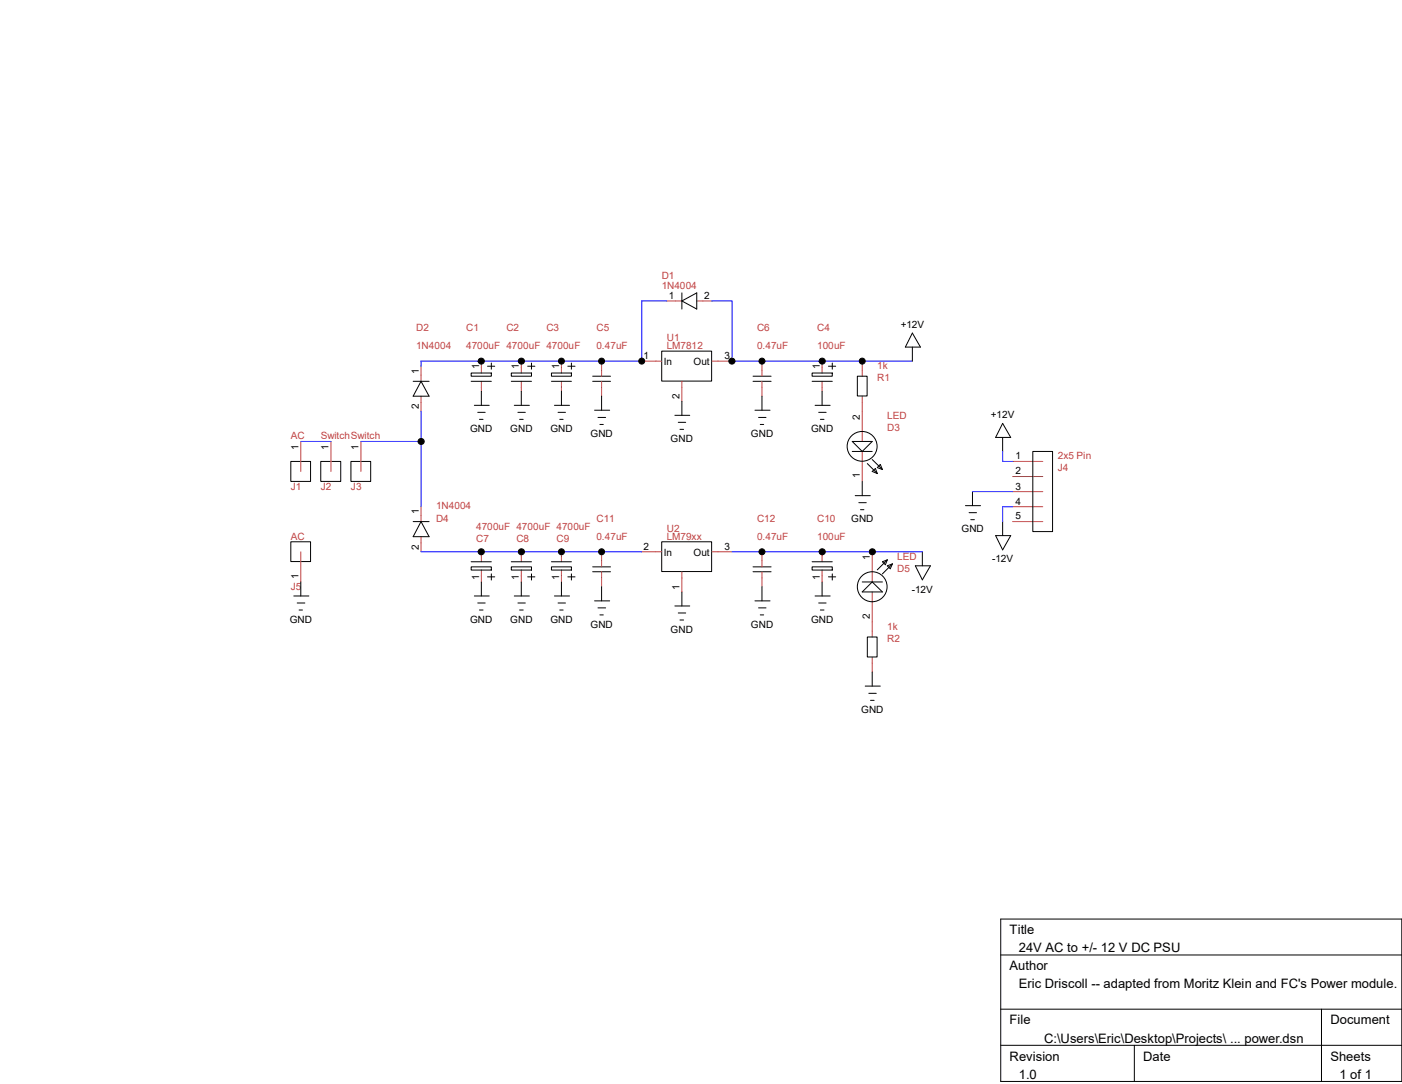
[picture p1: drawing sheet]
<svg xmlns="http://www.w3.org/2000/svg" width="279mm" height="216mm" viewBox="0 0 279 216" stroke-linecap="round" stroke-linejoin="round" font-family="sans-serif">
<g fill="none" stroke="#000" stroke-width=".2">
<path d="M135.9 58.3v3.3M135.9 59.9l3-1.6v3.3zM82.3 75.9h3.2M83.9 75.9l1.6 3h-3.2zM93.9 74.3h4v.6h-4zM93.9 75.9h4M95.9 77.9v2.8M97.2 72.9h1.4M97.9 72.3v1.2M101.9 74.3h4v.6h-4zM101.9 75.9h4M103.9 77.9v2.8"/>
<path d="M105.2 72.9h1.4M105.9 72.3v1.2M109.9 74.3h4v.6h-4zM109.9 75.9h4M111.9 77.9v2.8M113.2 72.9h1.4M113.9 72.3v1.2M118.1 75.9h3.6M118.1 74.9h3.6M119.9 78.9v2.8M131.9 69.9h9.9v6h-9.9zM135.9 79.9v2.8"/>
<path d="M150.1 75.9h3.6M150.1 74.9h3.6M151.8 78.9v2.8M161.8 74.3h4.1v.6h-4.1zM161.8 75.9h4.1M163.8 77.9v2.8M165.1 72.9h1.4M165.9 72.3v1.2M170.9 74.9h1.9v4h-1.9zM181.8 66.3l1.6 2.8h-3zM181.8 69.1v2.8M58 91.9h3.9v4h-3.9z"/>
<path d="M63.9 91.9h4v4h-4zM69.9 91.9h4v4h-4zM94.5 80.7h3M95.2 82.1h1.5M95.5 83.5h.8M102.5 80.7h3M103.2 82.1h1.5M103.5 83.5h.8M110.5 80.7h3M111.2 82.1h1.5M111.5 83.5h.7M118.5 81.7h3"/>
<path d="M119.2 83.1h1.5M119.5 84.5h.7M134.5 82.7h3M135.2 84.1h1.5M135.5 85.5h.7M150.5 81.7h3M151.2 83.1h1.5M151.5 84.5h.7M162.4 80.7h3M163.2 82.1h1.4M163.5 83.5h.7M169.8 87.9h4l-2 2z"/>
<path d="M169.8 89.9h4M170.4 98.7h3M171.8 95.9v2.8M172.8 92.3l2 2M173.8 91.5l2.1 2M173.8 93.9l.7-.6 .3 1zM175.4 92.5l.5 1-1.1-.4zM193.8 97.9v2.8M199.8 84.3l1.6 2.8h-3zM199.8 87.1v2.8M205.8 89.9h4v16h-4zM58 107.9h3.9v3.9h-3.9z"/>
<path d="M58.5 118.7h3.1M59.9 115.9v2.8M82.3 103.9h3.2M83.9 103.9l1.6 3h-3.2zM93.9 112.9h4v.6h-4zM93.9 111.9h4M94.5 118.7h3M95.9 115.9v2.8M97.2 114.9h1.4M97.9 114.3v1.2M101.9 112.9h4v.6h-4zM101.9 111.9h4"/>
<path d="M102.5 118.7h3M103.9 115.9v2.8M105.2 114.9h1.4M105.9 114.3v1.2M109.9 112.9h4v.6h-4zM109.9 111.9h4M110.5 118.7h3M111.9 115.9v2.8M113.2 114.9h1.4M113.9 114.3v1.2M118.1 113.9h3.6M118.1 112.9h3.6"/>
<path d="M118.5 119.7h3M119.9 116.9v2.8M131.9 107.9h9.9v5.9h-9.9zM135.9 117.9v2.8M150.1 113.9h3.6M150.1 112.9h3.6M150.5 119.7h3M151.8 116.9v2.8M161.8 112.9h4.1v.6h-4.1zM161.8 111.9h4.1M162.4 118.7h3M163.8 115.9v2.8"/>
<path d="M165.1 114.9h1.4M165.9 114.3v1.2M171.2 100.1h1.4M171.5 101.5h.7M171.8 115.9h4.1M173.8 115.9l2.1 2h-4.1zM175.9 111.9l.9-.4-.4 1zM176.8 112.7l1-.4-.4 1zM176.8 111.5l-2 2M177.8 112.3l-1.9 2M182.4 112.7h3l-1.6 2.8zM183.8 109.9v2.8"/>
<path d="M192.4 100.7h3M193.1 102.1h1.5M193.5 103.5h.7M198.4 106.7h3l-1.6 2.8zM199.8 103.9v2.8M59.2 120.1h1.5M59.6 121.5h.7M95.2 120.1h1.5M95.5 121.5h.8M103.2 120.1h1.5M103.5 121.5h.8M111.2 120.1h1.5"/>
<path d="M111.5 121.5h.7M119.2 121.1h1.5M119.5 122.5h.7M134.5 120.7h3M135.2 122.1h1.5M135.5 123.5h.7M151.2 121.1h1.5M151.5 122.5h.7M163.2 120.1h1.4M163.5 121.5h.7M172.4 136.7h3M172.8 126.9h2v4h-2z"/>
<path d="M173.1 138.1h1.5M173.5 139.5h.7M173.8 133.9v2.8M199.4 183h80v32.4h-80zM199.4 190.2h80M199.4 201h80M199.4 208.2h80M226.1 208.2v7.2M263.4 201v14.4"/>
<circle cx="171.8" cy="88.9" r="2.97"/>
<circle cx="173.8" cy="116.9" r="2.97"/>
</g>
<g fill="none" stroke="#c04040" stroke-width=".2">
<path d="M132.9 59.9h3M138.9 59.9h3M83.9 72.9v3M83.9 78.9v3M95.9 71.9v2.4M95.9 75.9v2M103.9 71.9v2.4M103.9 75.9v2M111.9 71.9v2.4M111.9 75.9v2M119.9 71.9v3M119.9 75.9v3"/>
<path d="M127.9 71.9h4M135.9 75.9v4M141.9 71.9h4M151.8 71.9v3M151.8 75.9v3M163.8 71.9v2.4M163.8 75.9v2M171.8 71.9v3M171.8 78.9v9M59.9 87.9v6M66 87.9v6M71.9 87.9v6"/>
<path d="M171.8 89.9v6M201.8 91.9h6M201.8 94.9h6M201.8 97.9h6M59.9 109.9v6M83.9 100.9v3M83.9 106.9v3M95.9 109.9v2M95.9 113.5v2.4M103.9 109.9v2M103.9 113.5v2.4M111.9 109.9v2"/>
<path d="M111.9 113.5v2.4M119.9 109.9v3M119.9 113.9v3M127.9 109.9h4M135.9 113.9v4M141.9 109.9h4M151.8 109.9v3M151.8 113.9v3M163.8 109.9v2M163.8 113.5v2.4M173.8 109.9v6M173.8 117.9v9"/>
<path d="M201.8 100.9h6M201.8 103.9h6M173.8 130.9v3"/>
</g>
<path d="M132.9 59.9h-5v12h-44v1M141.9 59.9h4v12h35.9M59.9 87.9h6.1M71.9 87.9h12M83.9 81.9v19M193.8 97.9h8M199.8 89.9v2h2M83.9 109.9h44M145.9 109.9h37.9M201.8 100.9h-2v3" fill="none" stroke="#00f" stroke-width=".2"/>
<g fill="#000" stroke="#000" stroke-width=".2">
<circle cx="95.9" cy="71.9" r=".61"/>
<circle cx="103.9" cy="71.9" r=".61"/>
<circle cx="111.9" cy="71.9" r=".59"/>
<circle cx="119.9" cy="71.9" r=".59"/>
<circle cx="127.9" cy="71.9" r=".59"/>
<circle cx="145.9" cy="71.9" r=".61"/>
<circle cx="151.8" cy="71.9" r=".59"/>
<circle cx="163.9" cy="71.9" r=".61"/>
<circle cx="171.8" cy="71.9" r=".59"/>
<circle cx="83.9" cy="87.9" r=".61"/>
<circle cx="95.9" cy="109.9" r=".61"/>
<circle cx="103.9" cy="109.9" r=".61"/>
<circle cx="111.9" cy="109.9" r=".59"/>
<circle cx="119.9" cy="109.9" r=".59"/>
<circle cx="151.8" cy="109.9" r=".59"/>
<circle cx="163.9" cy="109.9" r=".61"/>
<circle cx="173.9" cy="109.9" r=".61"/>
</g>
<g font-size="2.6">
<text x="201.2" y="186.1">Title</text>
<text x="203" y="189.7">24V AC to +/- 12 V DC PSU</text>
<text x="201.2" y="193.3">Author</text>
<text x="203" y="196.8">Eric Driscoll -- adapted from Moritz Klein and FC's Power module.</text>
<text x="201.2" y="204">File</text>
<text x="208.1" y="207.6">C:\Users\Eric\Desktop\Projects\ ... power.dsn</text>
<text x="265.1" y="204">Document</text>
<text x="201.2" y="211.2">Revision</text>
<text x="203" y="214.8">1.0</text>
<text x="227.8" y="211.2">Date</text>
<text x="265.1" y="211.2">Sheets</text>
<text x="266.9" y="214.8">1 of 1</text>
</g>
<g font-size="2" fill="#c04040">
<text x="131.9" y="55.5">D1</text>
<text x="131.9" y="57.5">1N4004</text>
<text x="82.9" y="65.9">D2</text>
<text x="92.9" y="65.9">C1</text>
<text x="100.9" y="65.9">C2</text>
<text x="108.9" y="65.9">C3</text>
<text x="118.9" y="65.9">C5</text>
<text x="150.9" y="65.9">C6</text>
<text x="162.9" y="65.9">C4</text>
<text x="82.9" y="69.5">1N4004</text>
<text x="92.9" y="69.5">4700uF 4700uF 4700uF</text>
<text x="118.9" y="69.5">0.47uF</text>
<text x="132.9" y="67.9">U1</text>
<text x="132.9" y="69.5">LM7812</text>
<text x="150.9" y="69.5">0.47uF</text>
<text x="162.9" y="69.5">100uF</text>
<text x="174.8" y="75.9">R1</text>
<text x="174.8" y="73.5">1k</text>
<text x="176.8" y="83.5">LED</text>
<text x="58" y="87.5">AC</text>
<text x="63.9" y="87.5">SwitchSwitch</text>
<text x="176.8" y="85.9">D3</text>
<text x="210.8" y="93.9">J4</text>
<text x="210.8" y="91.5">2x5 Pin</text>
<text x="58" y="97.5">J1</text>
<text x="63.9" y="97.5">J2</text>
<text x="69.9" y="97.5">J3</text>
<text x="86.9" y="101.5">1N4004</text>
<text x="58" y="107.5">AC</text>
<text x="86.9" y="103.9">D4</text>
<text x="94.9" y="107.9">C7</text>
<text x="94.9" y="105.5">4700uF 4700uF 4700uF</text>
<text x="102.9" y="107.9">C8</text>
<text x="110.9" y="107.9">C9</text>
<text x="118.9" y="103.9">C11</text>
<text x="118.9" y="107.5">0.47uF</text>
<text x="132.9" y="105.9">U2</text>
<text x="132.9" y="107.5">LM79xx</text>
<text x="150.9" y="103.9">C12</text>
<text x="150.9" y="107.5">0.47uF</text>
<text x="162.9" y="103.9">C10</text>
<text x="162.9" y="107.5">100uF</text>
<text x="178.8" y="113.9">D5</text>
<text x="178.8" y="111.5">LED</text>
<text x="58" y="117.5">J5</text>
<text x="176.8" y="125.5">1k</text>
<text x="176.8" y="127.8">R2</text>
</g>
<g font-size="2">
<text x="133.3" y="59.5">1</text>
<text x="140.3" y="59.5">2</text>
<text x="179.5" y="65.3">+12V</text>
<text x="128.3" y="71.5">1</text>
<text x="144.4" y="71.5">3</text>
<text x="83.4" y="74.4" transform="rotate(-90 83.4 74.4)">1</text>
<text x="95.5" y="73.4" transform="rotate(-90 95.5 73.4)">1</text>
<text x="103.4" y="73.4" transform="rotate(-90 103.4 73.4)">1</text>
<text x="111.4" y="73.4" transform="rotate(-90 111.4 73.4)">1</text>
<text x="132.3" y="72.7">In</text>
<text x="138.2" y="72.7">Out</text>
<text x="163.4" y="73.4" transform="rotate(-90 163.4 73.4)">1</text>
<text x="83.4" y="81.5" transform="rotate(-90 83.4 81.5)">2</text>
<text x="135.4" y="79.5" transform="rotate(-90 135.4 79.5)">2</text>
<text x="171.4" y="83.6" transform="rotate(-90 171.4 83.6)">2</text>
<text x="197.4" y="83.3">+12V</text>
<text x="59.5" y="89.6" transform="rotate(-90 59.5 89.6)">1</text>
<text x="65.5" y="89.6" transform="rotate(-90 65.5 89.6)">1</text>
<text x="71.5" y="89.6" transform="rotate(-90 71.5 89.6)">1</text>
<text x="93.7" y="86.1">GND</text>
<text x="101.7" y="86.1">GND</text>
<text x="109.7" y="86.1">GND</text>
<text x="117.7" y="87">GND</text>
<text x="133.6" y="88.1">GND</text>
<text x="149.6" y="87">GND</text>
<text x="161.6" y="86.1">GND</text>
<text x="171.4" y="95.3" transform="rotate(-90 171.4 95.3)">1</text>
<text x="202.4" y="91.5">1</text>
<text x="202.4" y="94.5">2</text>
<text x="202.4" y="97.5">3</text>
<text x="202.4" y="100.5">4</text>
<text x="83.4" y="102.4" transform="rotate(-90 83.4 102.4)">1</text>
<text x="169.6" y="104.1">GND</text>
<text x="191.6" y="106">GND</text>
<text x="202.4" y="103.5">5</text>
<text x="83.4" y="109.5" transform="rotate(-90 83.4 109.5)">2</text>
<text x="128.3" y="109.5">2</text>
<text x="132.3" y="110.7">In</text>
<text x="138.2" y="110.7">Out</text>
<text x="144.4" y="109.5">3</text>
<text x="173.4" y="111.6" transform="rotate(-90 173.4 111.6)">1</text>
<text x="197.7" y="112">-12V</text>
<text x="59.5" y="115.3" transform="rotate(-90 59.5 115.3)">1</text>
<text x="95.5" y="115.5" transform="rotate(-90 95.5 115.5)">1</text>
<text x="103.4" y="115.5" transform="rotate(-90 103.4 115.5)">1</text>
<text x="111.4" y="115.5" transform="rotate(-90 111.4 115.5)">1</text>
<text x="135.4" y="117.5" transform="rotate(-90 135.4 117.5)">1</text>
<text x="163.4" y="115.5" transform="rotate(-90 163.4 115.5)">1</text>
<text x="181.7" y="118">-12V</text>
<text x="57.7" y="124">GND</text>
<text x="93.7" y="124">GND</text>
<text x="101.7" y="124">GND</text>
<text x="109.7" y="124">GND</text>
<text x="117.7" y="125">GND</text>
<text x="149.6" y="125">GND</text>
<text x="161.6" y="124">GND</text>
<text x="173.4" y="123.3" transform="rotate(-90 173.4 123.3)">2</text>
<text x="133.6" y="126">GND</text>
<text x="171.6" y="142">GND</text>
</g>
</svg>
